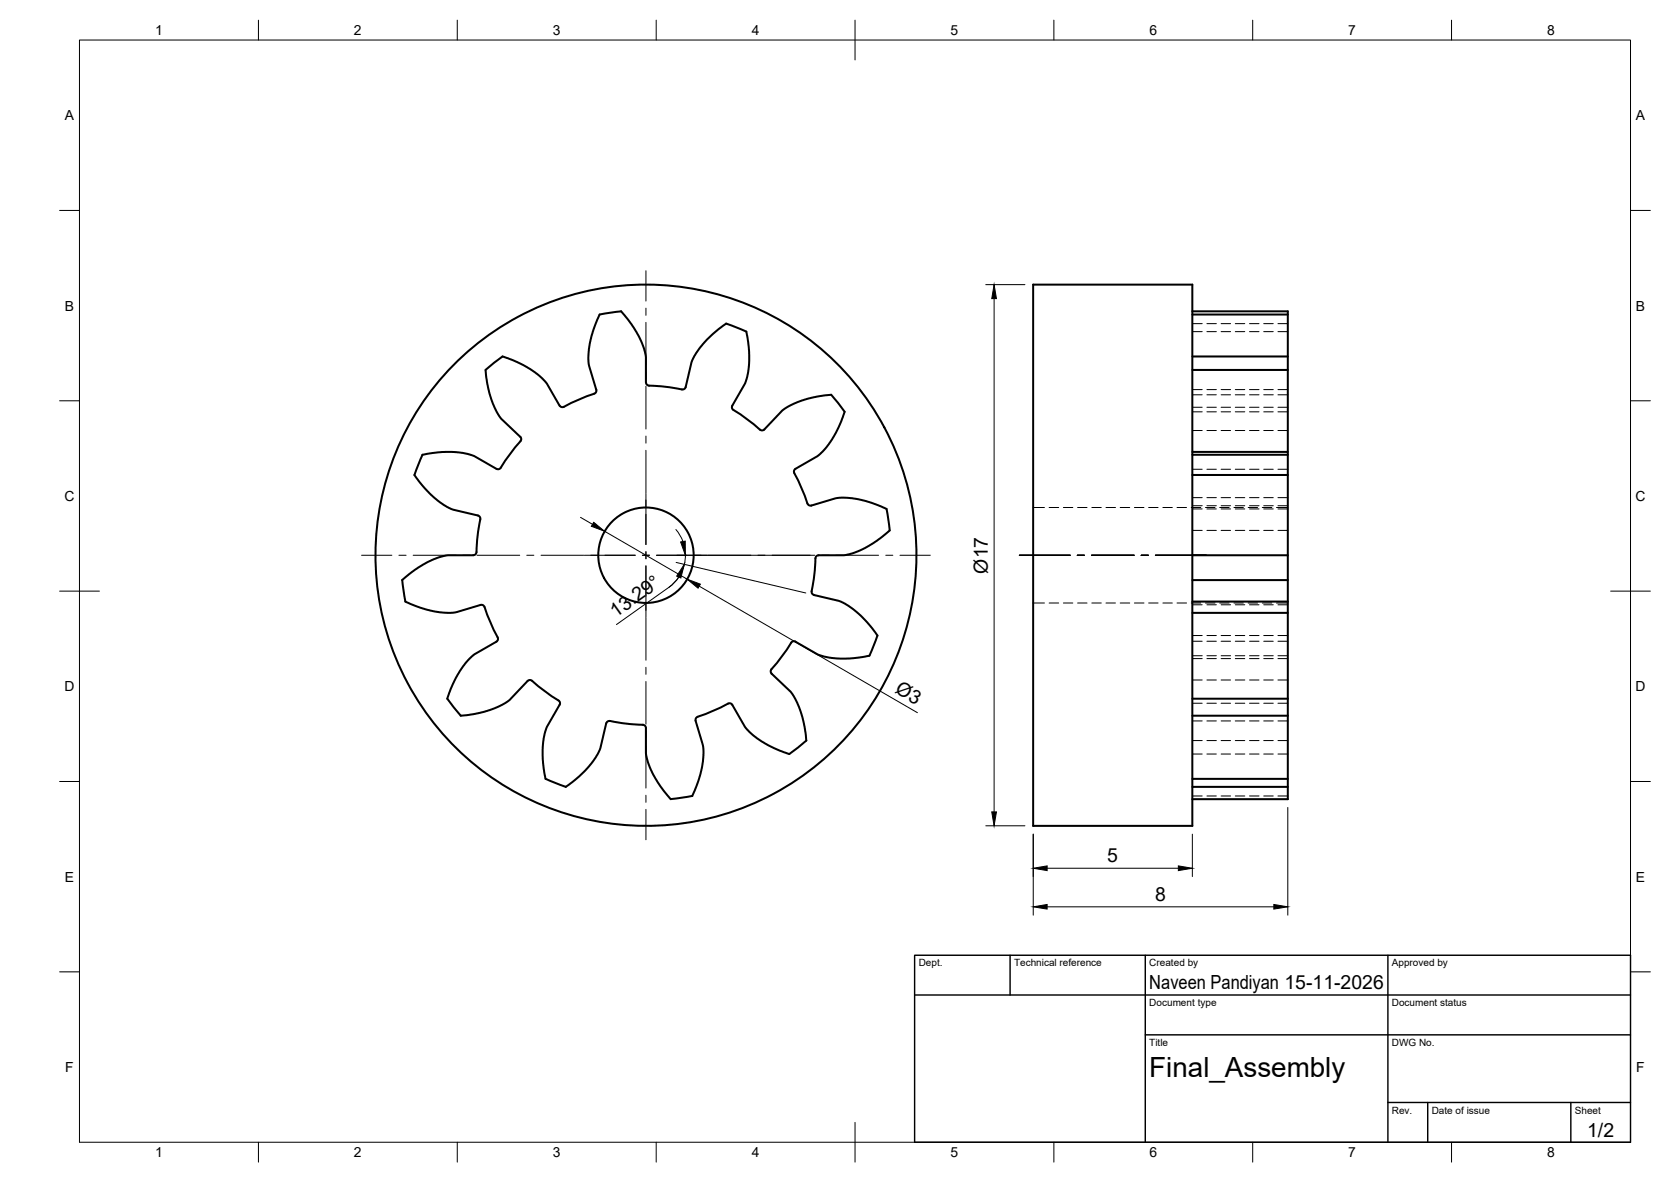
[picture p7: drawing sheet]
<svg xmlns="http://www.w3.org/2000/svg" width="420mm" height="297mm" viewBox="0 0 420 297" stroke-linecap="round" stroke-linejoin="round" font-family="sans-serif">
<!-- layer: Visible -->
<g fill="none" stroke="#000" stroke-width=".51">
<path d="M150.8 79l-2 5.1-.5 2.5-.3 2.5 .1 2.6 1.8 6.2a.78 .78 0 0 1-.5 1l-4.3 1.7-3.3 1.6a.81 .81 0 0 1-1.1-.3M156.2 78.2l3.1 4.1 1.5 2.6 1.1 2.5 .5 2.3v6.4a.81 .81 0 0 0 .8 .8l3.7 .2 4.6 .8a.79 .79 0 0 0 .9-.6M156.2 78.2l-5.4 .8M259.8 71.5h40v136h-40zM299.8 78.2h24v122.6h-24M299.8 79h24M172.4 97.3l1.6-6.7 1-1.9 1.6-2.1 2.7-2.7 3.3-2.6 2.5 1 2.6 1 .6 4.1 .1 3.9-.3 2.2-.7 2.8-3.3 5.6a.79 .79 0 0 0 .3 1.1l3.1 2.1 3.6 2.9a.82 .82 0 0 0 1.1-.1l4.4-4.7 1.9-1.2 1.9-.9 2.6-.9 3.1-.6 2.9-.4M209 99.2l3.4 4.3M299.8 93h24M299.8 89.6h24M140.7 101.9l-3.3-5.7-1.8-1.8-2.3-1.6-3.1-1.8-3.8-1.4-2.2 1.6-2.1 1.8 .5 3.6 1.1 4.2 1.2 2.7 1.1 1.7 4.8 4.6a.77 .77 0 0 1 .1 1.1l-2.9 3.6-2.1 3a.79 .79 0 0 1-1.1 .3l-5.7-3.2-2.8-.8-2.1-.2-4 .1-4 .6-1 2.5-1 2.6 2.5 3.2 2.8 2.7 2.1 1.6 1.9 1 6.7 1.6a.79 .79 0 0 1 .6 1l-.8 4.6-.2 3.6a.81 .81 0 0 1-.8 .8M199.7 118.9l1.7 3.3 1.6 4.3a.81 .81 0 0 0 1 .5l6.2-1.8 2.6-.1 2.6 .3 2.5 .6 5 1.9"/>
<path d="M212.4 103.5l-.9 2.4-1.3 2.7-1 1.9-1.7 2.2-2 1.9-5.5 3.2a.79 .79 0 0 0-.3 1.1M299.8 119.4h24M299.8 114.3h24M299.8 113.6h24M119 139.5l-6.8 .1-2.2 .6-2.6 1.1-3.1 1.9-3.2 2.6 .4 2.7 .4 2.7 3.9 1.5 3.7 1 2.5 .3 2.3-.1 6.5-1.9a.79 .79 0 0 1 1 .5l1.7 4.3 1.6 3.4M222.9 127.9l.8 5.4-3.2 2.6-3.5 2.1-3.4 1.3-1.4 .2h-6.4a.81 .81 0 0 0-.8 .8l-.2 3.7-.7 4.6M299.8 139.5h24M204.1 148.6a.79 .79 0 0 0 .6 .9M204.7 149.5l6.2 1.5 2.3 1.2 3.7 3 2.3 2.5 1.4 2M220.6 159.7l-2 5.1M299.8 151.2h24M299.8 145.8h24"/>
<path d="M299.8 154h24M125.1 160.2a.79 .79 0 0 1-.3 1l-5.7 3.4-1.8 1.7-1.7 2.3-1.7 3.2-1.4 3.8 1.6 2.2 1.8 2.1 3.6-.5 4.1-1.1 2.8-1.2 1.6-1.1 4.7-4.9M132.7 171.1a.79 .79 0 0 1 1.1 0l3.6 2.9 3 2a.79 .79 0 0 1 .3 1.1M140.7 177.1l-3.3 5.7-.7 2.8-.2 2.2v3.9l.7 4 2.5 1.1 2.6 .9 3.2-2.5 2.7-2.7 1.6-2.1 1-1.9 1.6-6.7a.83 .83 0 0 1 1-.6l4.6 .7 3.6 .2a.81 .81 0 0 1 .8 .8l.1 6.8 .6 2.3 1.1 2.6 1.9 3.1 2.6 3.1 2.7-.3 2.7-.5 1.5-3.8 1-3.7 .3-2.6-.1-2.3-1.9-6.5M194 169.3l4.7 4.5 1.2 1.8 1 2 .8 2.5 .7 3.1 .3 2.9M218.6 164.8l-5.1 .7h-2.8l-2.2-.2-2.8-.8-5.7-3.3a.79 .79 0 0 0-1.1 .3l-2 3.1-2.9 3.6a.79 .79 0 0 0 0 1.1M299.8 179.9h24M299.8 175.6h24M175.4 180.1l4.3-1.6 3.3-1.7a.81 .81 0 0 1 1.1 .3l3.2 5.5 .7 .9 1.5 1.4 1.9 1.3 3.3 1.8 3.8 1.5 4.3-3.4M175.4 180.1a.79 .79 0 0 0-.5 1M299.8 197.7h24M299.8 195.7h24"/>
<circle cx="162.4" cy="139.5" r="68"/>
<circle cx="162.4" cy="139.5" r="12"/>
</g>
<!-- layer: Hidden -->
<g fill="none" stroke="#000" stroke-width=".25">
<path d="M299.8 81.3h2.5M299.8 83.3h2.5M299.8 99.2h2.5M299.8 97.9h2.5M303.5 81.3h2.3M303.5 83.3h2.3M303.5 99.2h2.3M303.5 97.9h2.3M307 81.3h2.4M307 83.3h2.4M307 99.2h2.4M307 97.9h2.4"/>
<path d="M310.6 81.3h2.4M310.6 83.3h2.4M310.6 99.2h2.4M310.6 97.9h2.4M314.2 81.3h2.4M314.2 83.3h2.4M314.2 99.2h2.4M314.2 97.9h2.4M317.8 81.3h2.3M317.8 83.3h2.3M317.8 99.2h2.3M317.8 97.9h2.3"/>
<path d="M321.3 81.3h2.5M321.3 83.3h2.5M321.3 99.2h2.5M321.3 97.9h2.5M299.8 103.5h2.5M299.8 117.9h2.5M299.8 102.3h2.5M299.8 108.2h2.5M303.5 103.5h2.3M303.5 117.9h2.3M303.5 102.3h2.3M303.5 108.2h2.3"/>
<path d="M307 103.5h2.4M307 117.9h2.4M307 102.3h2.4M307 108.2h2.4M310.6 103.5h2.4M310.6 117.9h2.4M310.6 102.3h2.4M310.6 108.2h2.4M314.2 103.5h2.4M314.2 117.9h2.4M314.2 102.3h2.4M314.2 108.2h2.4"/>
<path d="M317.8 103.5h2.3M317.8 117.9h2.3M317.8 102.3h2.3M317.8 108.2h2.3M321.3 103.5h2.5M321.3 117.9h2.5M321.3 102.3h2.5M321.3 108.2h2.5M259.8 127.5h2.8M263.8 127.5h2.4M267.4 127.5h2.3M271 127.5h2.3"/>
<path d="M274.5 127.5h2.4M278.1 127.5h2.4M281.7 127.5h2.4M285.2 127.5h2.4M288.8 127.5h2.4M292.4 127.5h2.4M296 127.5h2.3M299.5 127.5h2.4M299.8 127.9h2.5M299.8 133.3h2.5M299.8 127.1h2.5M299.8 125.1h2.5"/>
<path d="M303.1 127.5h2.4M303.5 127.9h2.3M303.5 133.3h2.3M303.5 127.1h2.3M303.5 125.1h2.3M306.7 127.5h2.4M307 127.9h2.4M307 133.3h2.4M307 127.1h2.4M307 125.1h2.4M310.3 127.5h2.3M310.6 127.9h2.4"/>
<path d="M310.6 133.3h2.4M310.6 127.1h2.4M310.6 125.1h2.4M313.8 127.5h2.4M314.2 127.9h2.4M314.2 133.3h2.4M314.2 127.1h2.4M314.2 125.1h2.4M317.4 127.5h2.4M317.8 127.9h2.3M317.8 133.3h2.3M317.8 127.1h2.3"/>
<path d="M317.8 125.1h2.3M321 127.5h2.8M321.3 127.9h2.5M321.3 133.3h2.5M321.3 127.1h2.5M321.3 125.1h2.5M259.8 151.5h2.8M263.8 151.5h2.4M267.4 151.5h2.3M271 151.5h2.3M274.5 151.5h2.4M278.1 151.5h2.4"/>
<path d="M281.7 151.5h2.4M285.2 151.5h2.4M288.8 151.5h2.4M292.4 151.5h2.4M296 151.5h2.3M299.5 151.5h2.4M299.8 159.7h2.5M299.8 152h2.5M303.1 151.5h2.4M303.5 159.7h2.3M303.5 152h2.3M306.7 151.5h2.4"/>
<path d="M307 159.7h2.4M307 152h2.4M310.3 151.5h2.3M310.6 159.7h2.4M310.6 152h2.4M313.8 151.5h2.4M314.2 159.7h2.4M314.2 152h2.4M317.4 151.5h2.4M317.8 159.7h2.3M317.8 152h2.3M321 151.5h2.8"/>
<path d="M321.3 159.7h2.5M321.3 152h2.5M299.8 164.8h2.5M299.8 161.1h2.5M299.8 176.7h2.5M299.8 170.9h2.5M299.8 165.5h2.5M303.5 164.8h2.3M303.5 161.1h2.3M303.5 176.7h2.3M303.5 170.9h2.3M303.5 165.5h2.3"/>
<path d="M307 164.8h2.4M307 161.1h2.4M307 176.7h2.4M307 170.9h2.4M307 165.5h2.4M310.6 164.8h2.4M310.6 161.1h2.4M310.6 176.7h2.4M310.6 170.9h2.4M310.6 165.5h2.4M314.2 164.8h2.4M314.2 161.1h2.4"/>
<path d="M314.2 176.7h2.4M314.2 170.9h2.4M314.2 165.5h2.4M317.8 164.8h2.3M317.8 161.1h2.3M317.8 176.7h2.3M317.8 170.9h2.3M317.8 165.5h2.3M321.3 164.8h2.5M321.3 161.1h2.5M321.3 176.7h2.5M321.3 170.9h2.5"/>
<path d="M321.3 165.5h2.5M299.8 186.1h2.5M299.8 189.5h2.5M299.8 181.2h2.5M303.5 186.1h2.3M303.5 189.5h2.3M303.5 181.2h2.3M307 186.1h2.4M307 189.5h2.4M307 181.2h2.4M310.6 186.1h2.4M310.6 189.5h2.4"/>
<path d="M310.6 181.2h2.4M314.2 186.1h2.4M314.2 189.5h2.4M314.2 181.2h2.4M317.8 186.1h2.3M317.8 189.5h2.3M317.8 181.2h2.3M321.3 186.1h2.5M321.3 189.5h2.5M321.3 181.2h2.5M299.8 200h2.5M303.5 200h2.3"/>
<path d="M307 200h2.4M310.6 200h2.4M314.2 200h2.4M317.8 200h2.3M321.3 200h2.5"/>
</g>
<!-- layer: BORDER -->
<g fill="none" stroke="#000" stroke-width=".25">
<path d="M20 10.1h390v276.9h-390zM65 5.1v5M115 5.1v5M165 5.1v5M215 5.1v10M265 5.1v5M315 5.1v5M365 5.1v5M15 52.9h5M410 52.9h5M15 100.7h5M410 100.7h5"/>
<path d="M15 148.6h10M405 148.6h10M15 196.4h5M410 196.4h5M15 244.2h5M410 244.2h5M65 287v5M115 287v5M165 287v5M215 282.1v9.9M265 287v5M315 287v5"/>
<path d="M365 287v5"/>
</g>
<!-- layer: TITLEBLOCK -->
<path d="M230 240.1h180v46.9h-180zM230 250h180M254 240.1v9.9M288 240.1v46.9M349 240.1v46.9M288 260.1h122M349 277.1h61M359 277.1v9.9M395 277.1v9.9" fill="none" stroke="#000" stroke-width=".36"/>
<!-- layer: Smart Centers -->
<g fill="none" stroke="#000" stroke-width=".25">
<path d="M162.4 68v7.7M162.4 77.4v1.8M162.4 81v10.7M162.4 93.5v1.8M162.4 97.1v10.7M162.4 109.6v1.8M162.4 113.2v10.7M90.9 139.5h7.6M100.3 139.5h1.8M103.9 139.5h10.7M116.4 139.5h1.8M120 139.5h10.7"/>
<path d="M132.5 139.5h1.7M136 139.5h10.7M146.9 139.5h12.8M161.5 139.5h1.8M162.4 124v12.8M162.4 138.6v1.8M165.1 139.5h12.8M178.1 139.5h10.7M190.6 139.5h1.7M194.1 139.5h10.8M206.6 139.5h1.8M210.2 139.5h10.7"/>
<path d="M222.7 139.5h1.8M226.3 139.5h7.6M256.3 139.5h12.8M270.9 139.5h1.7M274.4 139.5h10.8M286.9 139.5h1.8M290.5 139.5h12.8M162.4 142.2v12.8M162.4 155.2v10.7M162.4 167.7v1.8M162.4 171.3v10.7M162.4 183.8v1.8"/>
<path d="M162.4 187.3v10.7M162.4 199.8v1.8M162.4 203.4v7.6"/>
</g>
<!-- layer: FD_Dimensions -->
<g fill="none" stroke="#000" stroke-width=".25">
<path d="M247.9 71.5h9.8M250 75v129M146 130l3 1.8M152 133.5l20.8 12M169.9 133.1l1.1 1.4 .7 1.6M170.2 139.5h33.5M172.3 139.5a9.9 9.9 0 0 1-4.1 8.1l-13.2 9.4M170 141.3l32.6 7.7M170.7 145l-1.1 1.4-1.3 1.1M175.8 147.3l54.9 31.8M247.9 207.5h9.8M259.8 209.6v20.4"/>
<path d="M263.3 218.2h33M299.8 209.6v10.7M323.8 202.9v27.1M263.3 227.9h57"/>
</g>
<path d="M250 71.5l.5 3.5h-1.1zM149.3 131.3l2.7 2.2-3.3-1.2zM171.1 136.2l1.2-.2v3.5zM172.1 141.8l-.9 3.5-1.1-.5zM172.8 145.5l3.3 1.3-.6 1zM249.4 204h1.1l-.5 3.5zM259.8 218.2l3.5-.6v1.2zM296.3 217.6l3.5 .6-3.5 .6zM259.8 227.9l3.5-.6v1.2zM320.3 227.3l3.5 .6-3.5 .6z" fill="#000" stroke="#000" stroke-width=".25"/>
<text font-size="7" x="289" y="270.6">Final_Assembly</text>
<g font-size="4.9">
<text x="248.4" y="144.1" transform="rotate(-90 248.4 144.1)">Ø17</text>
<text x="154.9" y="155.3" transform="rotate(-35 154.9 155.3)">13.29°</text>
<text x="224.8" y="173.9" transform="rotate(30 224.8 173.9)">Ø3</text>
<text x="278.4" y="216.7">5</text>
<text x="290.4" y="226.4">8</text>
<text x="289" y="248.5">Naveen Pandiyan 15-11-2026</text>
<text x="399.1" y="285.7">1/2</text>
</g>
<g font-size="3.5">
<text x="39" y="8.8">1</text>
<text x="89" y="8.8">2</text>
<text x="139" y="8.8">3</text>
<text x="189" y="8.8">4</text>
<text x="239" y="8.8">5</text>
<text x="289" y="8.8">6</text>
<text x="339" y="8.8">7</text>
<text x="389" y="8.8">8</text>
<text x="16.3" y="30.2">A</text>
<text x="411.3" y="30.2">A</text>
<text x="16.3" y="78">B</text>
<text x="411.3" y="78">B</text>
<text x="16.2" y="125.9">C</text>
<text x="411.2" y="125.9">C</text>
<text x="16.2" y="173.7">D</text>
<text x="411.2" y="173.7">D</text>
<text x="16.3" y="221.6">E</text>
<text x="411.3" y="221.6">E</text>
<text x="16.4" y="269.4">F</text>
<text x="411.4" y="269.4">F</text>
<text x="39" y="290.8">1</text>
<text x="89" y="290.8">2</text>
<text x="139" y="290.8">3</text>
<text x="189" y="290.8">4</text>
<text x="239" y="290.8">5</text>
<text x="289" y="290.8">6</text>
<text x="339" y="290.8">7</text>
<text x="389" y="290.8">8</text>
</g>
<g font-size="2.5">
<text x="231" y="242.9">Dept.</text>
<text x="255" y="242.9">Technical reference</text>
<text x="289" y="242.9">Created by</text>
<text x="350" y="242.9">Approved by</text>
<text x="289" y="252.8">Document type</text>
<text x="350" y="252.8">Document status</text>
<text x="289" y="262.9">Title</text>
<text x="350" y="262.9">DWG No.</text>
<text x="350" y="279.9">Rev.</text>
<text x="360" y="279.9">Date of issue</text>
<text x="396" y="279.9">Sheet</text>
</g>
</svg>
